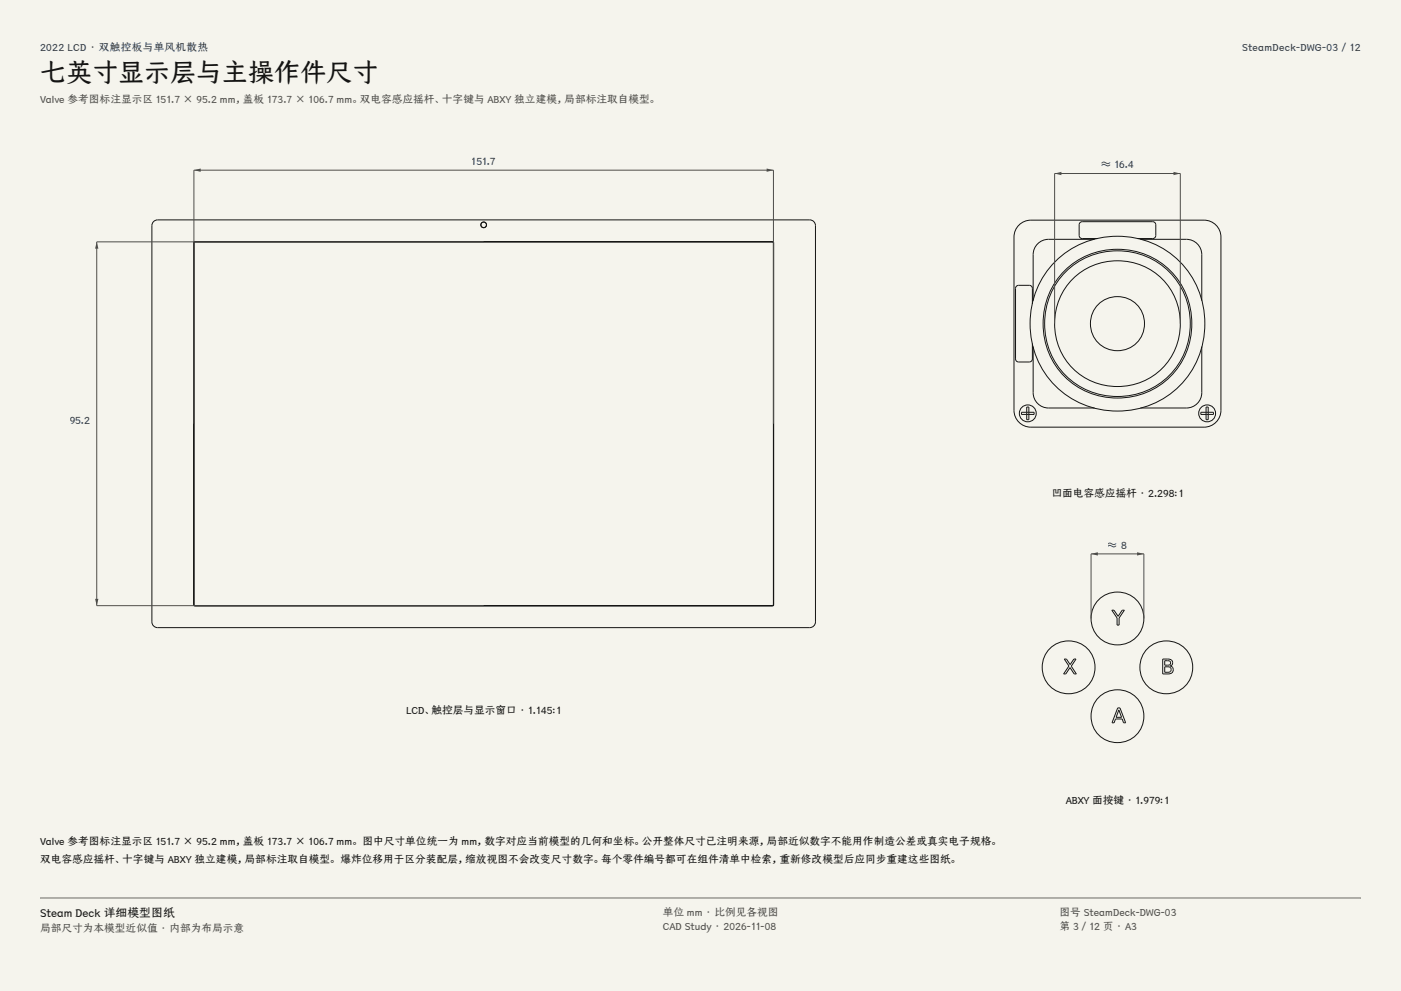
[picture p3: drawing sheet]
<svg xmlns="http://www.w3.org/2000/svg" width="420mm" height="297mm" viewBox="0 0 420 297" stroke-linecap="round" stroke-linejoin="round" font-family="sans-serif">
<g fill="#f5f4ed">
<path d="M0 0h420v297h-420z"/>
<path d="M12 12h396v275h-396z"/>
</g>
<g fill="none" stroke="#141413" stroke-width=".3">
<path d="M46 66.4l1.3-.5h195.4a1.72 1.72 0 0 1 1.8 1.7v118.8a1.72 1.72 0 0 1-1.8 1.7h-195.4a1.72 1.72 0 0 1-1.8-1.7v-118.8zM58.1 72.6l.3-.2 173.4 .1 .1 .3v108.6l-.3 .2-173.4-.1-.1-.3zM58.2 72.6l173.5-.1 .1 108.9-173.5 .1zM58.5 72.5l-.4 .3M231.5 72.5l.4 .3M58.1 181.2l.4 .3M231.9 181.2l-.4 .3"/>
<circle cx="145" cy="67.4" r=".86"/>
<circle cx="145" cy="67.4" r=".83"/>
</g>
<path d="M58.1 127v-76h173.8v76" fill="none" stroke="#504e49" stroke-width=".3"/>
<g fill="#504e49">
<path d="M58.1 51l2.1-.5v1z"/>
<path d="M229.8 50.5l2.1 .5-2.1 .5z"/>
</g>
<path d="M145 72.5h-116v109h116" fill="none" stroke="#504e49" stroke-width=".3"/>
<g fill="#504e49">
<path d="M29 72.5l.5 2h-1z"/>
<path d="M28.5 179.5h1l-.5 2z"/>
</g>
<g fill="none" stroke="#141413" stroke-width=".3">
<path d="M305.8 67.2a5 5 0 0 1 3.2-1.2h52a5.1 5.1 0 0 1 5 5v52a5.1 5.1 0 0 1-5 5h-52a5.1 5.1 0 0 1-5-5v-52a5 5 0 0 1 1.8-3.8zM315.7 79a26.3 26.3 0 0 1 31.7-5.2 26.3 26.3 0 0 1 13.1 29.3 26.3 26.3 0 0 1-25.5 20.1 26.3 26.3 0 0 1-25.5-20.1 26.7 26.7 0 0 1 6.2-24.1zM328.1 71.7h-13.8a4.6 4.6 0 0 0-4.6 4.6v13.8M329 71.5h-4.6a.92 .92 0 0 1-.9-.9v-3.2a.92 .92 0 0 1 .9-1h21.2a.92 .92 0 0 1 .9 1v3.2a.92 .92 0 0 1-.9 .9h-4.6M341.9 71.7h13.8a4.6 4.6 0 0 1 4.6 4.6v13.8M309.5 91v-4.6a.92 .92 0 0 0-.9-.9h-3.2a.92 .92 0 0 0-1 .9v21.2a.92 .92 0 0 0 1 .9h3.2a.92 .92 0 0 0 .9-.9v-4.6M318.5 81.8a22.4 22.4 0 0 1 33.7 .9 22.4 22.4 0 0 1-5.4 33.2 22.4 22.4 0 0 1-32.2-9.7 22.9 22.9 0 0 1 3.9-24.4zM318.9 82.1a21.9 21.9 0 0 1 33.3 1.3 21.9 21.9 0 0 1-6.6 32.7 21.9 21.9 0 0 1-31.2-11.8 22.4 22.4 0 0 1 4.5-22.2zM309.7 103.9v13.8a4.6 4.6 0 0 0 4.6 4.6h13.8M360.3 103.9v13.8a4.6 4.6 0 0 1-4.6 4.6h-13.8M306.2 123.6h3.8v.6h-3.8zM307.8 122h.6v3.8h-.6z"/>
<path d="M360 123.6h3.8v.6h-3.8zM361.6 122h.6v3.8h-.6z"/>
<circle cx="334.9" cy="97" r="18.9"/>
<circle cx="335" cy="97" r="8.1"/>
<circle cx="308.1" cy="123.9" r="2.54"/>
<circle cx="361.9" cy="123.9" r="2.54"/>
</g>
<path d="M316.2 97v-45h37.6v45" fill="none" stroke="#504e49" stroke-width=".3"/>
<g fill="#504e49">
<path d="M316.2 52l2-.5v1z"/>
<path d="M351.8 51.5l2 .5-2 .5z"/>
</g>
<g fill="none" stroke="#141413" stroke-width=".3">
<path d="M319.1 197.5h.6l1.1 1.7 1.1-1.7h.7l-1.5 2.2 1.6 2.3h-.7l-1.2-1.9-1.3 1.9h-.6l1.5-2.4zM333.3 182.9h.7l1.2 1.8 1.2-1.8h.7l-1.6 2.3v2.1h-.6v-2.1zM348.6 197.5h1.5a1.08 1.08 0 0 1 1.4 .7 1.08 1.08 0 0 1-.7 1.4 1.25 1.25 0 0 1 .9 1.5 1.25 1.25 0 0 1-1.5 .9h-1.6zM349.2 199.8h.9a.83 .83 0 0 1 1 .9 .83 .83 0 0 1-1 .8h-.9zM349.2 198h.9a.69 .69 0 0 1 .8 .7 .69 .69 0 0 1-.8 .7h-.9zM335.1 212.2h.7l1.7 4.4h-.7l-.4-1.1h-2l-.4 1.1h-.6zM335.4 212.8l.8 2.2h-1.6z"/>
<circle cx="335" cy="185.4" r="7.9"/>
<circle cx="320.3" cy="200" r="7.9"/>
<circle cx="335" cy="214.6" r="7.9"/>
<circle cx="349.6" cy="200" r="7.9"/>
</g>
<path d="M327.1 185.4v-19.4h15.8v19.4" fill="none" stroke="#504e49" stroke-width=".3"/>
<g fill="#504e49">
<path d="M327.1 166l2-.5v1z"/>
<path d="M340.9 165.5l2 .5-2 .5z"/>
</g>
<path d="M12 269.3h396zM12 269h396v.3h-396z" fill-rule="evenodd" fill="#504e49"/>
<text font-size="7.8" fill="#141413" x="12" y="24.7">七英寸显示层与主操作件尺寸</text>
<text font-size="3.5" fill="#141413" x="12" y="274.9">Steam Deck 详细模型图纸</text>
<g font-size="3.2" fill="#1b365d">
<text x="12" y="15.3">2022 LCD · 双触控板与单风机散热</text>
<text x="372.3" y="15.3">SteamDeck-DWG-03 / 12</text>
<text x="141.4" y="49.4">151.7</text>
<text x="330.1" y="50.4">≈ 16.4</text>
<text x="20.9" y="127">95.2</text>
<text x="332.1" y="164.4">≈ 8</text>
</g>
<g font-size="3.2" fill="#504e49">
<text x="12" y="30.9">Valve 参考图标注显示区 151.7 × 95.2 mm，盖板 173.7 × 106.7 mm。双电容感应摇杆、十字键与 ABXY 独立建模，局部标注取自模型。</text>
<text x="198.7" y="274.5">单位 mm · 比例见各视图</text>
<text x="317.6" y="274.5">图号 SteamDeck-DWG-03</text>
<text x="12" y="279.3">局部尺寸为本模型近似值 · 内部为布局示意</text>
<text x="198.7" y="278.8">CAD Study · 2026-11-08</text>
<text x="317.6" y="278.8">第 3 / 12 页 · A3</text>
</g>
<g font-size="3.2" fill="#141413">
<text x="315.2" y="149">凹面电容感应摇杆 · 2.298:1</text>
<text x="121.7" y="214">LCD、触控层与显示窗口 · 1.145:1</text>
<text x="319.5" y="241">ABXY 面按键 · 1.979:1</text>
<text x="12" y="253.3">Valve 参考图标注显示区 151.7 × 95.2 mm，盖板 173.7 × 106.7 mm。 图中尺寸单位统一为 mm，数字对应当前模型的几何和坐标。公开整体尺寸已注明来源，局部近似数字不能用作制造公差或真实电子规格。</text>
<text x="12" y="258.6">双电容感应摇杆、十字键与 ABXY 独立建模，局部标注取自模型。 爆炸位移用于区分装配层，缩放视图不会改变尺寸数字。每个零件编号都可在组件清单中检索，重新修改模型后应同步重建这些图纸。</text>
</g>
</svg>
